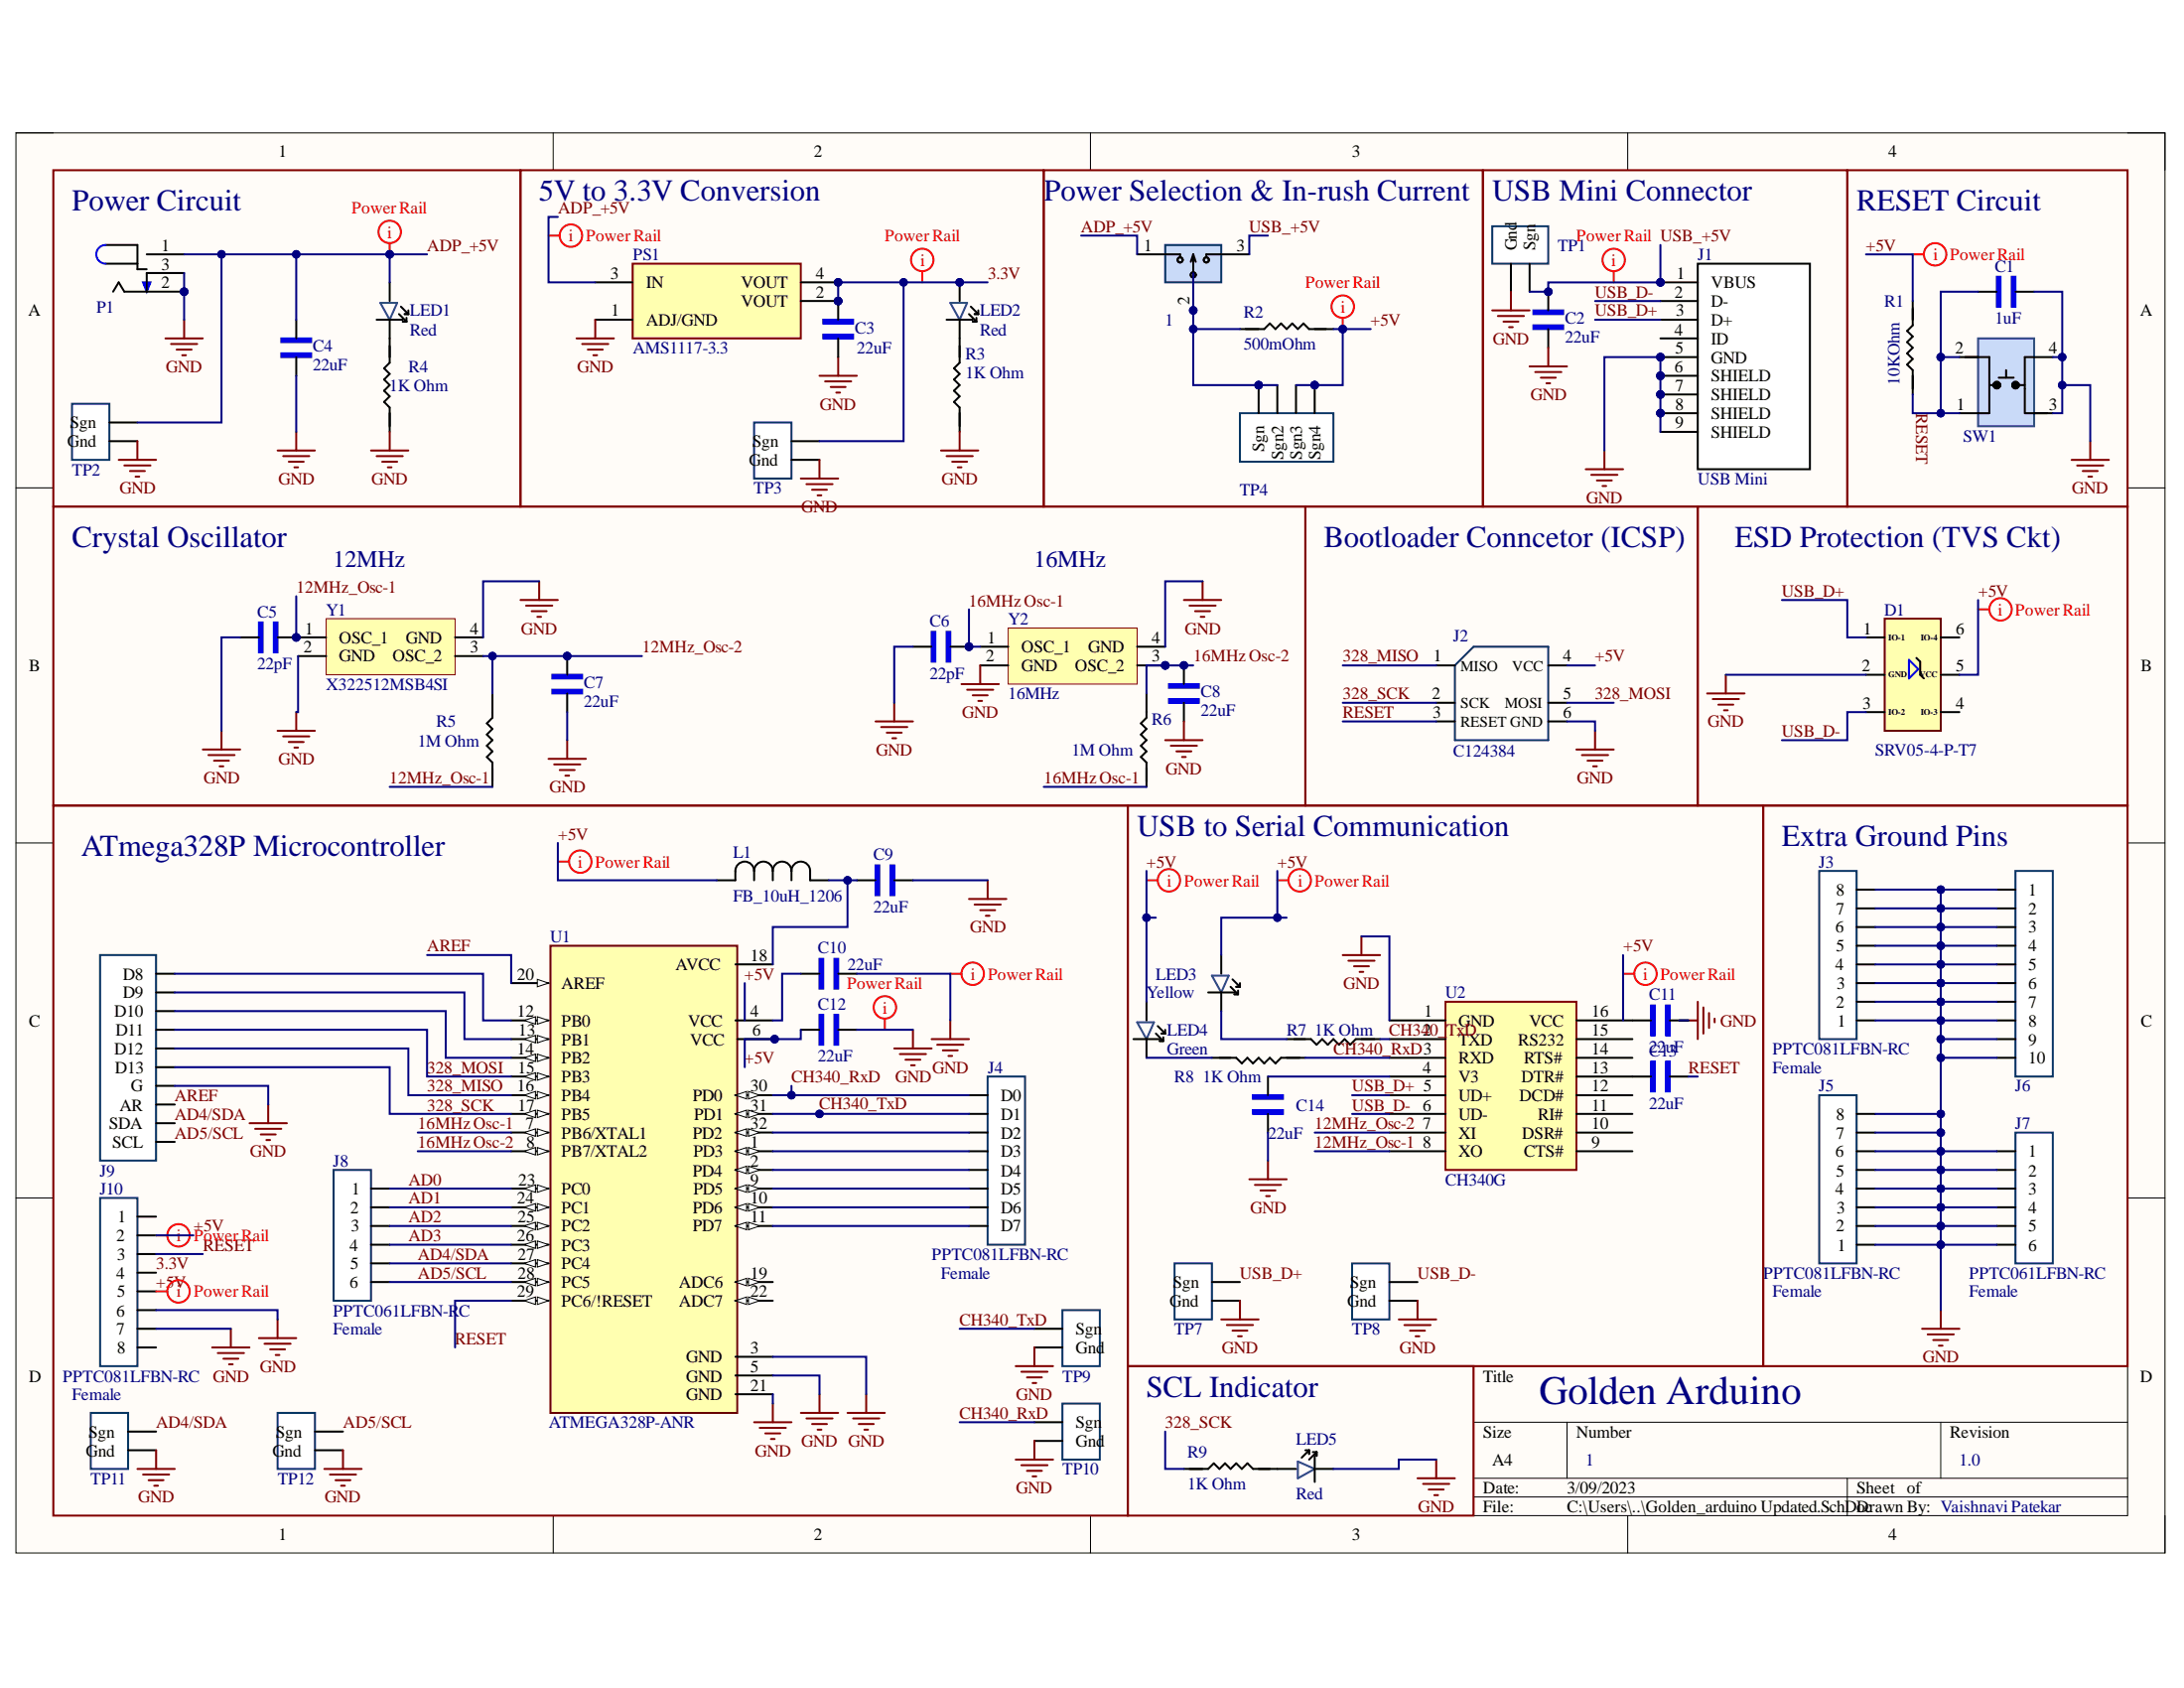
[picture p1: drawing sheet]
# Altium project PCB_Project.PrjPcb
1 sheet, 58 parts. Net scope: global (net labels, ports and power ports of the same name join across sheets).
Board file: Golden_arduino Updated.PcbDoc

## Sheet Golden_arduino Updated.SchDoc
size A4; SheetNumber: 1; SheetTotal: 1

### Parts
1  PREC003SAAN-RC  [3_PIN_100mil]  (value not drawn)
C1  1uF  [1206_Passive_Capacitor]
C2  22uF  [1206_Passive_Capacitor]
C3  22uF  [1206_Passive_Capacitor]
C4  22uF  [1206_Passive_Capacitor]
C5  22pF  [1206_Passive_Capacitor]
C6  22pF  [1206_Passive_Capacitor]
C7  22uF  [1206_Passive_Capacitor]
C8  22uF  [1206_Passive_Capacitor]
C9  22uF  [1206_Passive_Capacitor]
C10  22uF  [1206_Passive_Capacitor]
C11  22uF  [1206_Passive_Capacitor]
C12  22uF  [1206_Passive_Capacitor]
C13  22uF  [1206_Passive_Capacitor]
C14  22uF  [1206_Passive_Capacitor]
D1  SRV05-4-P-T7  [TVS]
J1  USB Mini  [USB_MINI_B]
J2  LCSC Part#: C124384  [ICSP]  (hidden comment: NRPN032PAEN-RC)
J3  PPTC081LFBN-RC  value Female  [8_PIN_100MIL - Female]
J4  PPTC081LFBN-RC  value Female  [8_PIN_ARD-DIG_100MIL]
J5  PPTC081LFBN-RC  value Female  [8_PIN_100MIL - Female]
J6  PPTC101LFBN-RC  [10_PIN_100MIL - Female]  (value not drawn)
J7  PPTC061LFBN-RC  value Female  [6_PIN_100MIL -Female]
J8  PPTC061LFBN-RC  value Female  [6_PIN_100MIL -Female]
J9  PPTC101LFBN-RC  [10_PIN_ARDUINO_100MIL]  (value not drawn)
J10  PPTC081LFBN-RC  value Female  [8_PIN_100MIL - Female]
L1  FB_10uH_1206  [AIML-1206_ABR-M]
LED1  Red  [LED_1206]
LED2  Red  [LED_1206]
LED3  Yellow  [LED_1206]
LED4  Green  [LED_1206]
LED5  Red  [LED_1206]
P1  Power Jack  [Power_Jack]  (value not drawn)
PS1  AMS1117-3.3  [LDO]
R1  value 10KOhm  [1206_Passive_Resitor]  (hidden comment: 10k)
R2  value 500mOhm  [1206_Passive_Resitor]  (hidden comment: 500m)
R3  value 1K Ohm  [1206_Passive_Resitor]  (hidden comment: 1k)
R4  value 1K Ohm  [1206_Passive_Resitor]  (hidden comment: 1k)
R5  value 1M Ohm  [1206_Passive_Resitor]  (hidden comment: 1M)
R6  value 1M Ohm  [1206_Passive_Resitor]  (hidden comment: 1M)
R7  value 1K Ohm  [1206_Passive_Resitor]  (hidden comment: 1k)
R8  value 1K Ohm  [1206_Passive_Resitor]  (hidden comment: 1k)
R9  value 1K Ohm  [1206_Passive_Resitor]  (hidden comment: 1k)
SW1  TL3305AF160QG  [Switch_JLC]  (value not drawn)
TP1  10x Probe TP  [TP10x_Probe]  (value not drawn)
TP2  10x Probe TP  [TP10x_Probe]  (value not drawn)
TP3  10x Probe TP  [TP10x_Probe]  (value not drawn)
TP4  10x Probe Floating TP  [TP10x_Floating]  (value not drawn)
TP7  10x Probe TP  [TP10x_Probe]  (value not drawn)
TP8  10x Probe TP  [TP10x_Probe]  (value not drawn)
TP9  10x Probe TP  [TP10x_Probe]  (value not drawn)
TP10  10x Probe TP  [TP10x_Probe]  (value not drawn)
TP11  10x Probe TP  [TP10x_Probe]  (value not drawn)
TP12  10x Probe TP  [TP10x_Probe]  (value not drawn)
U1  ATMEGA328P-ANR  [ATMega328P]
U2  CH340G  [USB to serial]
Y1  X322512MSB4SI  [Crystal resonator]
Y2  value 16MHz  [Crystal resonator]  (hidden comment: X322516MLB4SI)

### Blocks framed on the sheet
Power Circuit: C4 LED1 P1 R4 TP2
5V to 3.3V Conversion: C3 LED2 PS1 R3 TP3
Power Selection & In-rush Current: 1 R2 TP4
USB Mini Connector: C2 J1 TP1
RESET Circuit: C1 R1 SW1
Crystal Oscillator: C5-C8 R5 R6 Y1 Y2
Bootloader Conncetor (ICSP): J2
ESD Protection (TVS Ckt): D1
ATmega328P Microcontroller: C9 C10 C12 J4 J8-J10 L1 TP9-TP12 U1
USB to Serial Communication: C11 C13 C14 LED3 LED4 R7 R8 TP7 TP8 U2
Extra Ground Pins: J3 J5-J7
SCL Indicator: LED5 R9

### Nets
GND: C1.2 C2.1 C3.1 C4.1 C5.1 C6.1 C7.1 C8.1 C9.1 C10.1 C11.1 C12.1 C14.2 D1.2(GND) J1.5(GND) J1.6(SHIELD) J1.7(SHIELD) J1.8(SHIELD) J1.9(SHIELD) J2.6(GND) J3.1 J3.2 J3.3 J3.4 J3.5 J3.6 J3.7 J3.8 J5.1 J5.2 J5.3 J5.4 J5.5 J5.6 J5.7 J5.8 J6.1 J6.2 J6.3 J6.4 J6.5 J6.6 J6.7 J6.8 J6.9 J6.10 J7.1 J7.2 J7.3 J7.4 J7.5 J7.6 J9.4(G) J10.6 J10.7 LED5.2 P1.2 P1.3 PS1.1(ADJ/GND) R3.1 R4.1 SW1.3 SW1.4 TP1.2(Gnd) TP2.2(Gnd) TP3.2(Gnd) TP7.2(Gnd) TP8.2(Gnd) TP9.2(Gnd) TP10.2(Gnd) TP11.2(Gnd) TP12.2(Gnd) U1.3(GND) U1.5(GND) U1.21(GND) U2.1(GND) Y1.2(GND) Y1.4(GND) Y2.2(GND) Y2.4(GND)
3.3V: C3.2 J10.4 LED2.1 PS1.2(VOUT) PS1.4(VOUT) TP3.1(Sgn)
12MHz_Osc-1: C5.2 R5.1 U2.8(XO) Y1.1(OSC_1)
12MHz_Osc-2: C7.2 R5.2 U2.7(XI) Y1.3(OSC_2)
16MHz Osc-1: C6.2 R6.1 U1.7(PB6/XTAL1) Y2.1(OSC_1)
16MHz Osc-2: C8.2 R6.2 U1.8(PB7/XTAL2) Y2.3(OSC_2)
328_MISO: J2.1(MISO) J9.6(D12) U1.16(PB4)
328_MOSI: J2.5(MOSI) J9.7(D11) U1.15(PB3)
328_SCK: J2.2(SCK) J9.5(D13) R9.1 U1.17(PB5)
+5V: C12.2 D1.5(VCC) J2.4(VCC) J10.2 J10.5 L1.2 LED3.1 LED4.1 R1.2 R2.2 TP4.3(Sgn3) TP4.4(Sgn4) U1.6(VCC)
AD0: J8.1 U1.23(PC0)
AD1: J8.2 U1.24(PC1)
AD2: J8.3 U1.25(PC2)
AD3: J8.4 U1.26(PC3)
AD4/SDA: J8.5 J9.2(SDA) TP11.1(Sgn) U1.27(PC4)
AD5/SCL: J8.6 J9.1(SCL) TP12.1(Sgn) U1.28(PC5)
ADP_+5V: 1.1 C4.2 LED1.1 P1.1 PS1.3(IN) TP2.1(Sgn)
AREF: J9.3(AR) U1.20(AREF)
CH340_RxD: J4.7(D1) R8.1 TP10.1(Sgn) U1.31(PD1) U2.3(RXD)
CH340_TxD: J4.8(D0) R7.1 TP9.1(Sgn) U1.30(PD0) U2.2(TXD)
RESET: C1.1 C13.1 J2.3(RESET) J10.3 R1.1 SW1.1 SW1.2 U1.29(PC6/!RESET)
USB_+5V: 1.3 C2.2 C11.2 J1.1(VBUS) TP1.1(Sgn) U2.16(VCC)
USB_D+: D1.1(IO-1) J1.3(D+) TP7.1(Sgn) U2.5(UD+)
USB_D-: D1.3(IO-2) J1.2(D-) TP8.1(Sgn) U2.6(UD-)
Net1_2: 1.2 R2.1 TP4.1(Sgn) TP4.2(Sgn2)
NetC9_2: C9.2 L1.1 U1.18(AVCC)
NetC10_2: C10.2 U1.4(VCC)
NetC13_2: C13.2 U2.13(DTR#)
NetC14_1: C14.1 U2.4(V3)
NetJ4_1: J4.1(D7) U1.11(PD7)
NetJ4_2: J4.2(D6) U1.10(PD6)
NetJ4_3: J4.3(D5) U1.9(PD5)
NetJ4_4: J4.4(D4) U1.2(PD4)
NetJ4_5: J4.5(D3) U1.1(PD3)
NetJ4_6: J4.6(D2) U1.32(PD2)
NetJ9_8: J9.8(D10) U1.14(PB2)
NetJ9_9: J9.9(D9) U1.13(PB1)
NetJ9_10: J9.10(D8) U1.12(PB0)
NetLED1_2: LED1.2 R4.2
NetLED2_2: LED2.2 R3.2
NetLED3_2: LED3.2 R7.2
NetLED4_2: LED4.2 R8.2
NetLED5_1: LED5.1 R9.2

Not connected (* = marked no-connect by the designer): D1 4(IO-3) 6(IO-4); J1 4(ID); J10 1 8; U1 19(ADC6) 22(ADC7); U2 9(CTS#) 10(DSR#) 11(RI#) 12(DCD#) 14(RTS#) 15(RS232)

### Layout directives
mark named Power Rail: 3.3V, +5V, ADP_+5V, GND, USB_+5V

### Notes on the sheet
- 12MHz
- 16MHz
- Golden Arduino
- 1
- 1.0
- Vaishnavi Patekar
